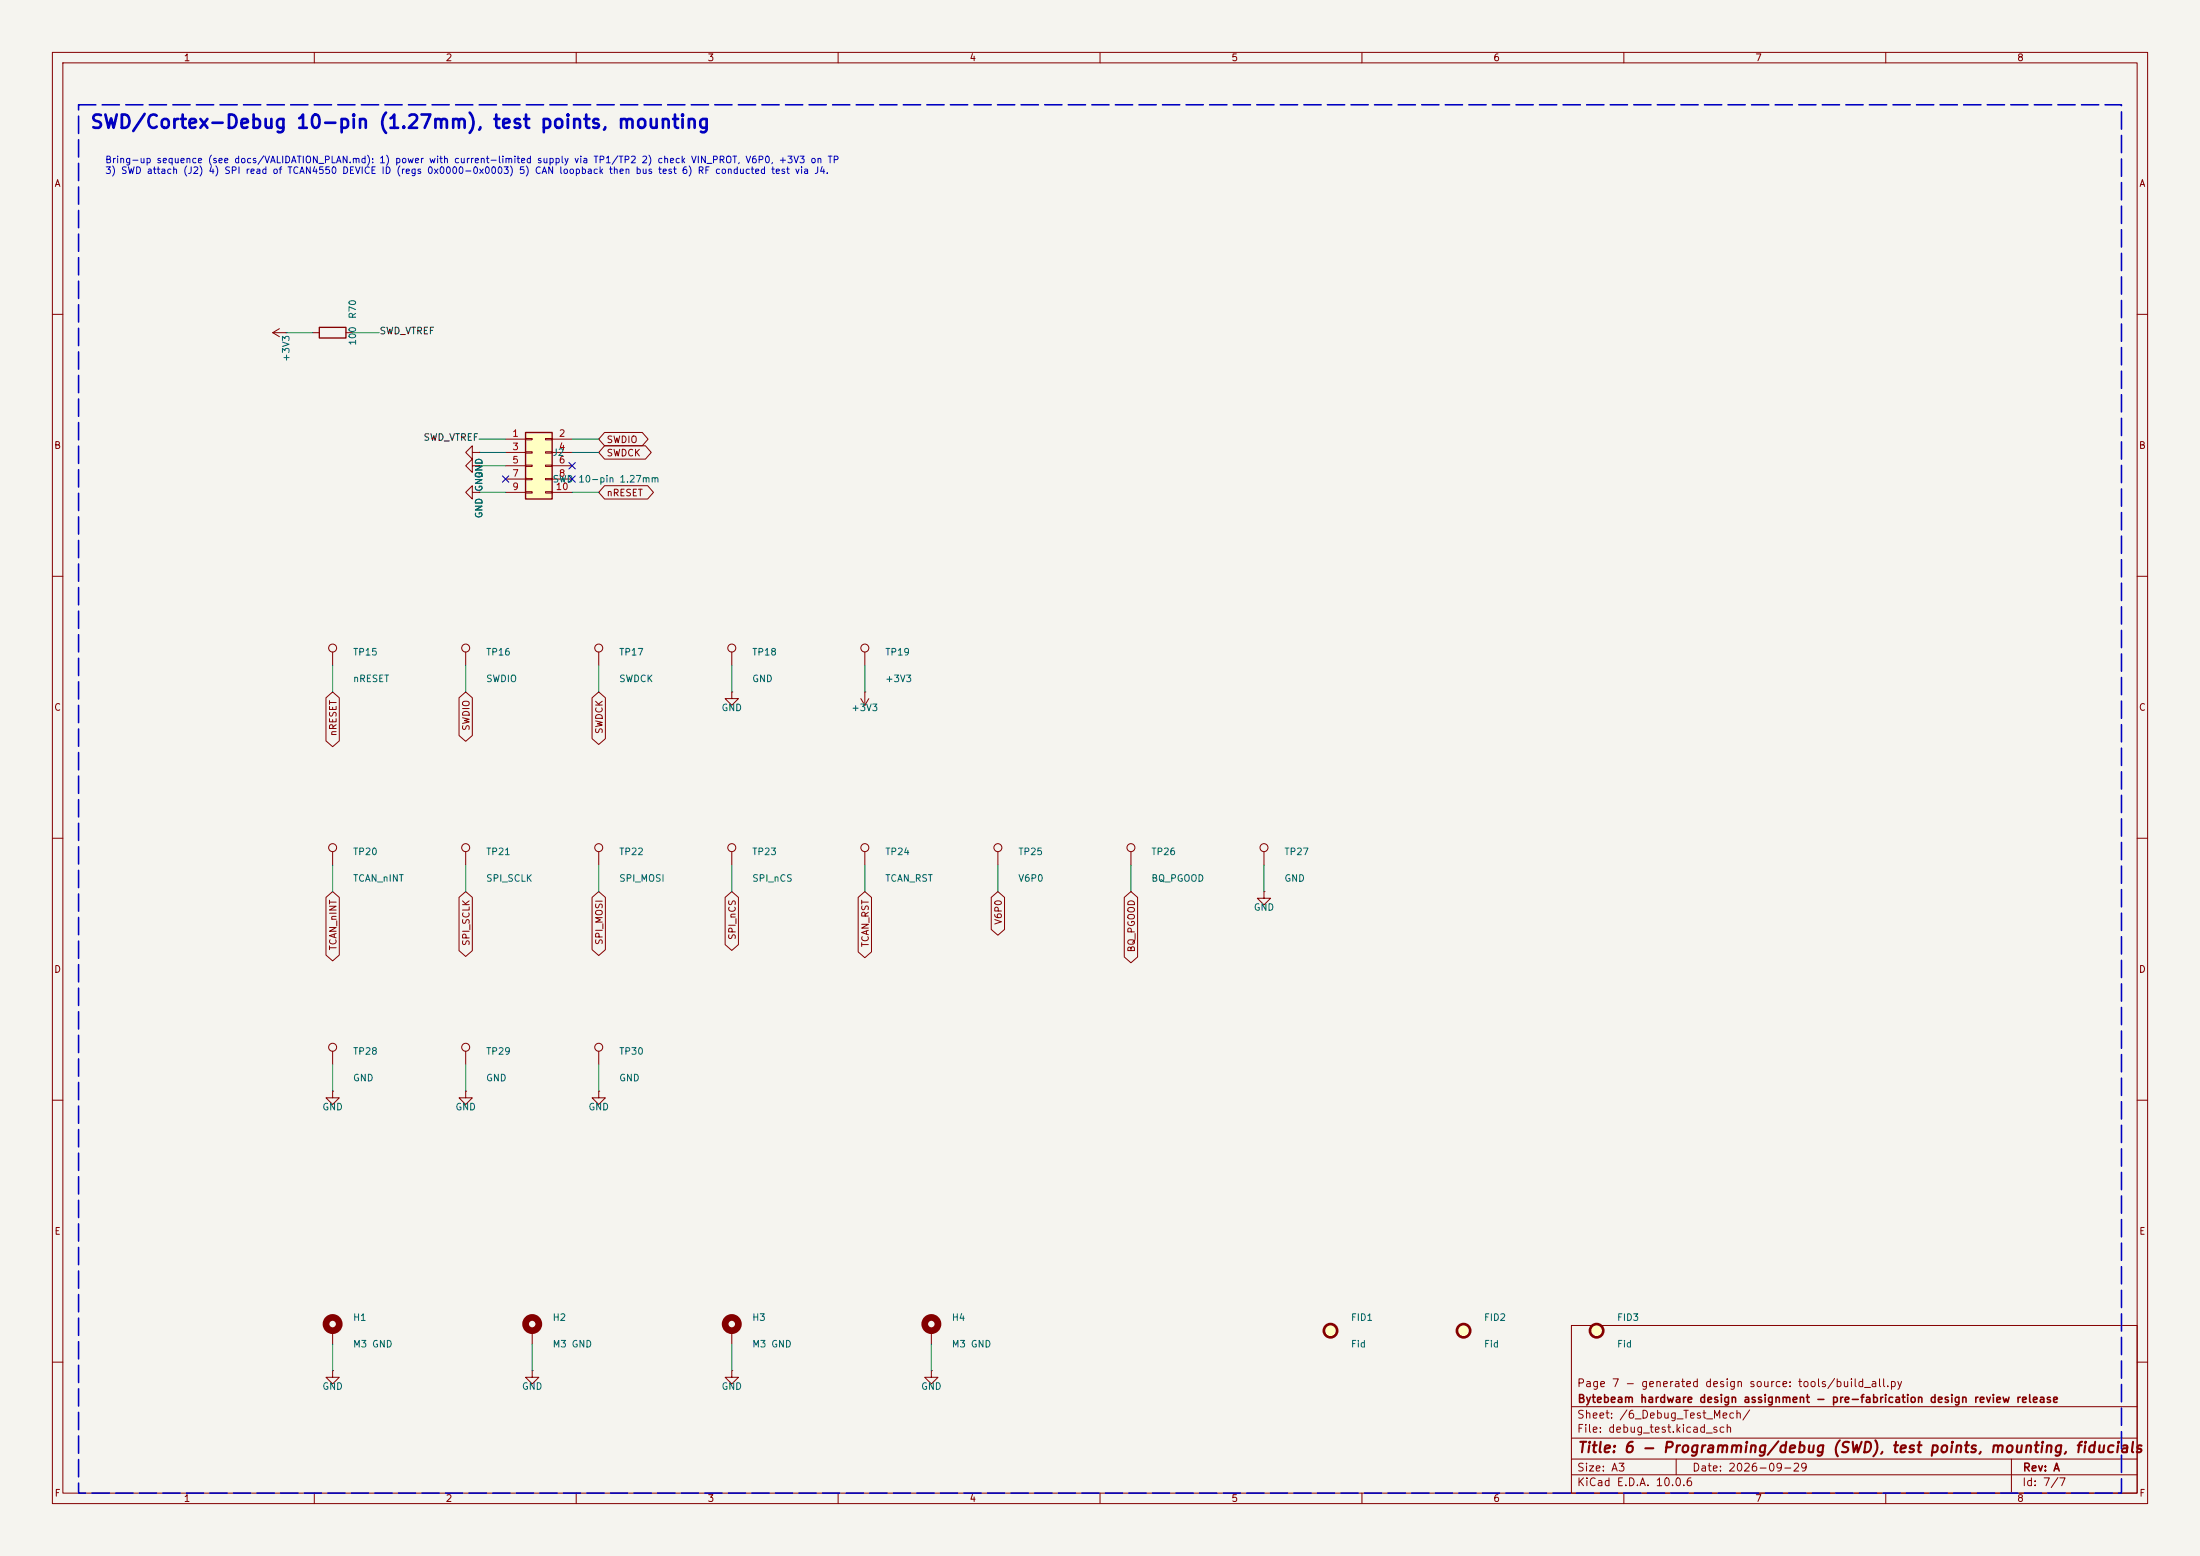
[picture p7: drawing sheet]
<svg xmlns="http://www.w3.org/2000/svg" width="420mm" height="297mm" viewBox="0 0 420 297" stroke-linecap="round" stroke-linejoin="round" font-family="sans-serif">
<path d="M0 0h420v297h-420z" fill="#f5f4ef" stroke="#f5f4ef" stroke-width=".19"/>
<g fill="none" stroke="#840000" stroke-width=".19">
<path d="M10 10h400v277h-400zM12 12h396v273h-396zM60 10v2M110 10v2M160 10v2M210 10v2M260 10v2M310 10v2M360 10v2M10 60h2M408 60h2M10 110h2"/>
<path d="M408 110h2M63.5 124.5v2.5M88.9 124.5v2.5M114.3 124.5v2.5M10 160h2M408 160h2M114.3 162.6v2.5M139.7 162.6v2.5M215.9 162.6v2.5M241.3 170.2v1.3h1.3l-1.3 1.2-1.3-1.2h1.3M241.3 170.2h.1M241.3 162.6v2.5"/>
<path d="M10 210h2M88.9 200.7v2.5M114.3 208.3v1.3h1.3l-1.3 1.2-1.3-1.2h1.3M114.3 208.3h.1M114.3 200.7v2.5M408 210h2M139.7 254v2.5M300 253h108v32h-108zM10 260h2M101.6 261.6v1.3h1.3l-1.3 1.3-1.3-1.3h1.3M101.6 261.6h.1M177.8 261.6v1.3h1.3l-1.3 1.3-1.3-1.3h1.3"/>
<path d="M177.8 261.6h.1M300 278.5h108M300 274.5h108M300 268.5h108M320 278.5v3M384 278.5v6.5M408 260h2M60 285v2M110 285v2M160 285v2M210 285v2M260 285v2"/>
<path d="M300 281.5h108M310 285v2M360 285v2"/>
<circle cx="63.5" cy="123.7" r=".76"/>
<circle cx="88.9" cy="123.7" r=".76"/>
<circle cx="114.3" cy="123.7" r=".76"/>
<circle cx="114.3" cy="161.8" r=".76"/>
<circle cx="139.7" cy="161.8" r=".76"/>
<circle cx="215.9" cy="161.8" r=".76"/>
<circle cx="241.3" cy="161.8" r=".76"/>
<circle cx="88.9" cy="199.9" r=".76"/>
<circle cx="114.3" cy="199.9" r=".76"/>
</g>
<circle cx="254" cy="254" r="1.27" fill="#ffffc2" stroke="#ffffc2" stroke-width=".19"/>
<circle cx="254" cy="254" r="1.27" fill="none" stroke="#840000" stroke-width=".51"/>
<circle cx="139.7" cy="252.7" r="1.27" fill="none" stroke="#840000" stroke-width="1.3"/>
<path d="M100.3 82.6h5.1v12.7h-5.1z" fill="#ffffc2"/>
<path d="M61 62.5h5v2h-5zM100.3 82.6h5.1v12.7h-5.1z" fill="none" stroke="#840000" stroke-width=".25"/>
<g fill="none" stroke="#840000" stroke-width=".19">
<path d="M52.1 63.5h2.5M52.1 63.5l1.2 .8M53.3 62.7l-1.2 .8M54.6 63.5h.1M59.7 63.5h1.3M66 63.5h1.3M90.2 86.4v-1.3l-1.3 1.3 1.3 1.2v-1.2h1.2M90.2 94v-1.3l-1.3 1.3 1.3 1.3v-1.3h1.2M90.2 88.9v-1.3l-1.3 1.3 1.3 1.3v-1.3h1.2M91.4 86.4h.1M91.4 94h.1M91.4 88.9h.1"/>
<path d="M96.5 83.8h3.8M96.5 86.4h3.8M96.5 88.9h3.8M96.5 91.4h3.8M96.5 94h3.8M100.3 83.7h1.3v.2h-1.3zM100.3 86.2h1.3v.3h-1.3zM100.3 88.8h1.3v.2h-1.3zM100.3 91.3h1.3v.3h-1.3zM100.3 93.9h1.3v.2h-1.3zM104.1 83.7h1.3v.2h-1.3zM104.1 86.2h1.3v.3h-1.3z"/>
<path d="M104.1 88.8h1.3v.2h-1.3zM104.1 91.3h1.3v.3h-1.3zM104.1 93.9h1.3v.2h-1.3zM105.4 83.8h3.8M105.4 86.4h3.8M105.4 88.9h3.8M105.4 91.4h3.8M105.4 94h3.8M115.4 82.5h7.2l1.1 1.3-1.1 1.3h-7.2l-1.1-1.3zM115.4 85.1h7.8l1.1 1.3-1.1 1.2h-7.8l-1.1-1.2zM115.4 92.7h8.2l1.2 1.3-1.2 1.3h-8.2l-1.1-1.3zM62.2 133.2l1.3-1.1 1.3 1.1v8.2l-1.3 1.1-1.3-1.1z"/>
<path d="M87.6 133.2l1.3-1.1 1.3 1.1v7.2l-1.3 1.1-1.3-1.1zM113 133.2l1.3-1.1 1.3 1.1v7.8l-1.3 1.1-1.3-1.1zM139.7 132.1v1.3h1.3l-1.3 1.2-1.3-1.2h1.3M139.7 132.1h.1M139.7 124.5v2.5M164.3 133.4l.8 1.2M165.1 132.1h.1M165.1 124.5v2.5M165.1 132.1v2.5M165.9 133.4l-.8 1.2M62.2 171.3l1.3-1.1 1.3 1.1v11l-1.3 1.1-1.3-1.1zM63.5 162.6v2.5"/>
<path d="M87.6 171.3l1.3-1.1 1.3 1.1v10.2l-1.3 1.1-1.3-1.1zM88.9 162.6v2.5M113 171.3l1.3-1.1 1.3 1.1v10l-1.3 1.1-1.3-1.1zM138.4 171.3l1.3-1.1 1.3 1.1v9l-1.3 1.1-1.3-1.1zM163.8 171.3l1.3-1.1 1.3 1.1v10.4l-1.3 1.1-1.3-1.1zM165.1 162.6v2.5M189.2 171.3l1.3-1.1 1.3 1.1v6.1l-1.3 1.1-1.3-1.1zM190.5 162.6v2.5M214.6 171.3l1.3-1.1 1.3 1.1v11.4l-1.3 1.1-1.3-1.1zM63.5 208.3v1.3h1.3l-1.3 1.2-1.3-1.2h1.3M63.5 208.3h.1M63.5 200.7v2.5"/>
<path d="M88.9 208.3v1.3h1.3l-1.3 1.2-1.3-1.2h1.3M88.9 208.3h.1M63.5 254v2.5M101.6 254v2.5M177.8 254v2.5M63.5 261.6v1.3h1.3l-1.3 1.3-1.3-1.3h1.3M63.5 261.6h.1M139.7 261.6v1.3h1.3l-1.3 1.3-1.3-1.3h1.3M139.7 261.6h.1"/>
<circle cx="139.7" cy="123.7" r=".76"/>
<circle cx="165.1" cy="123.7" r=".76"/>
<circle cx="63.5" cy="161.8" r=".76"/>
<circle cx="88.9" cy="161.8" r=".76"/>
<circle cx="165.1" cy="161.8" r=".76"/>
<circle cx="190.5" cy="161.8" r=".76"/>
<circle cx="63.5" cy="199.9" r=".76"/>
</g>
<g fill="none" stroke="#840000" stroke-width="1.3">
<circle cx="63.5" cy="252.7" r="1.27"/>
<circle cx="101.6" cy="252.7" r="1.27"/>
<circle cx="177.8" cy="252.7" r="1.27"/>
</g>
<g fill="#ffffc2" stroke="#ffffc2" stroke-width=".19">
<circle cx="304.8" cy="254" r="1.27"/>
<circle cx="279.4" cy="254" r="1.27"/>
</g>
<g fill="none" stroke="#840000" stroke-width=".51">
<circle cx="279.4" cy="254" r="1.27"/>
<circle cx="304.8" cy="254" r="1.27"/>
</g>
<g fill="none" stroke="#009600" stroke-width=".19">
<path d="M54.6 63.5h5.1M67.3 63.5h5.1M91.4 94h5.1M91.4 88.9h5.1M91.4 86.4h5.1M91.4 83.8h5.1M109.2 94h5.1M109.2 86.4h5.1M109.2 83.8h5.1M63.5 127v5.1M88.9 127v5.1M114.3 127v5.1"/>
<path d="M139.7 127v5.1M165.1 127v5.1M63.5 165.1v5.1M88.9 165.1v5.1M114.3 165.1v5.1M139.7 165.1v5.1M165.1 165.1v5.1M190.5 165.1v5.1M215.9 165.1v5.1M241.3 165.1v5.1M63.5 203.2v5.1M88.9 203.2v5.1"/>
<path d="M114.3 203.2v5.1M63.5 256.5v5.1M101.6 256.5v5.1M139.7 256.5v5.1M177.8 256.5v5.1"/>
</g>
<path d="M95.9 90.8l1.2 1.2M97.1 90.8l-1.2 1.2M108.6 90.8l1.2 1.2M108.6 88.3l1.2 1.2M109.8 90.8l-1.2 1.2M109.8 88.3l-1.2 1.2" fill="none" stroke="#000084" stroke-width=".19"/>
<path d="M15 20h390v265h-390z" fill="none" stroke="#0000c2" stroke-width=".3" stroke-dasharray="3.3 1.2"/>
<text font-size="2.5" fill="#0000c2" x="17.1" y="25.2">SWD/Cortex-Debug 10-pin (1.27mm), test points, mounting</text>
<text font-size="2" fill="#840000" x="301" y="277.8">Title: 6 - Programming/debug (SWD), test points, mounting, fiducials</text>
<g font-size="1.5" fill="#840000">
<text x="300.9" y="265.1">Page 7 - generated design source: tools/build_all.py</text>
<text x="301" y="268.1">Bytebeam hardware design assignment - pre-fabrication design review release</text>
<text x="300.9" y="273.8">File: debug_test.kicad_sch</text>
<text x="300.9" y="271.1">Sheet: /6_Debug_Test_Mech/</text>
<text x="300.9" y="281.2">Size: A3</text>
<text x="322.9" y="281.2">Date: 2026-09-29</text>
<text x="386" y="281.2">Rev: A</text>
<text x="300.9" y="284">KiCad E.D.A. 10.0.6</text>
<text x="385.9" y="284">Id: 7/7</text>
</g>
<g font-size="1.3" fill="#840000">
<text x="35" y="12">1</text>
<text x="85" y="12">2</text>
<text x="135" y="12">3</text>
<text x="185" y="12">4</text>
<text x="235" y="12">5</text>
<text x="285" y="12">6</text>
<text x="335" y="12">7</text>
<text x="385" y="12">8</text>
<text x="10.3" y="36">A</text>
<text x="408.3" y="36">A</text>
<text x="10.2" y="86">B</text>
<text x="115.7" y="84.9">SWDIO</text>
<text x="115.7" y="87.4">SWDCK</text>
<text x="408.2" y="86">B</text>
<text x="115.7" y="95">nRESET</text>
<text x="10.2" y="136">C</text>
<text x="408.2" y="136">C</text>
<text x="64.6" y="140.6" transform="rotate(-90 64.6 140.6)">nRESET</text>
<text x="90" y="139.6" transform="rotate(-90 90 139.6)">SWDIO</text>
<text x="115.4" y="140.2" transform="rotate(-90 115.4 140.2)">SWDCK</text>
<text x="140.8" y="179.5" transform="rotate(-90 140.8 179.5)">SPI_nCS</text>
<text x="191.6" y="176.6" transform="rotate(-90 191.6 176.6)">V6P0</text>
<text x="10.2" y="186">D</text>
<text x="64.6" y="181.5" transform="rotate(-90 64.6 181.5)">TCAN_nINT</text>
<text x="90" y="180.7" transform="rotate(-90 90 180.7)">SPI_SCLK</text>
<text x="115.4" y="180.5" transform="rotate(-90 115.4 180.5)">SPI_MOSI</text>
<text x="166.2" y="180.9" transform="rotate(-90 166.2 180.9)">TCAN_RST</text>
<text x="217" y="181.9" transform="rotate(-90 217 181.9)">BQ_PGOOD</text>
<text x="408.2" y="186">D</text>
<text x="10.3" y="236">E</text>
<text x="408.3" y="236">E</text>
<text x="10.3" y="286">F</text>
<text x="35" y="287">1</text>
<text x="85" y="287">2</text>
<text x="135" y="287">3</text>
<text x="185" y="287">4</text>
<text x="235" y="287">5</text>
<text x="285" y="287">6</text>
<text x="335" y="287">7</text>
<text x="385" y="287">8</text>
<text x="408.3" y="286">F</text>
</g>
<g font-size="1.3" fill="#0000c2">
<text x="20" y="31.5">Bring-up sequence (see docs/VALIDATION_PLAN.md): 1) power with current-limited supply via TP1/TP2 2) check VIN_PROT, V6P0, +3V3 on TP</text>
<text x="20" y="33.5">3) SWD attach (J2) 4) SPI read of TCAN4550 DEVICE ID (regs 0x0000-0x0003) 5) CAN loopback then bus test 6) RF conducted test via J4.</text>
</g>
<g font-size="1.3" fill="#006464">
<text x="68.3" y="61" transform="rotate(-90 68.3 61)">R70</text>
<text x="55.6" y="69.2" transform="rotate(-90 55.6 69.2)">+3V3</text>
<text x="68.3" y="66.1" transform="rotate(-90 68.3 66.1)">100</text>
<text x="105.4" y="87.3">J2</text>
<text x="92.4" y="94" transform="rotate(-90 92.4 94)">GND</text>
<text x="92.4" y="91.4" transform="rotate(-90 92.4 91.4)">GND</text>
<text x="105.4" y="92.4">SWD 10-pin 1.27mm</text>
<text x="92.4" y="99" transform="rotate(-90 92.4 99)">GND</text>
<text x="67.3" y="125.4">TP15</text>
<text x="92.7" y="125.4">TP16</text>
<text x="118.1" y="125.4">TP17</text>
<text x="143.5" y="125.4">TP18</text>
<text x="168.9" y="125.4">TP19</text>
<text x="67.3" y="130.5">nRESET</text>
<text x="92.7" y="130.5">SWDIO</text>
<text x="118.1" y="130.5">SWDCK</text>
<text x="143.5" y="130.5">GND</text>
<text x="168.9" y="130.5">+3V3</text>
<text x="137.6" y="136">GND</text>
<text x="162.4" y="136">+3V3</text>
<text x="67.3" y="163.5">TP20</text>
<text x="92.7" y="163.5">TP21</text>
<text x="118.1" y="163.5">TP22</text>
<text x="143.5" y="163.5">TP23</text>
<text x="168.9" y="163.5">TP24</text>
<text x="194.3" y="163.5">TP25</text>
<text x="219.7" y="163.5">TP26</text>
<text x="245.1" y="163.5">TP27</text>
<text x="67.3" y="168.6">TCAN_nINT</text>
<text x="92.7" y="168.6">SPI_SCLK</text>
<text x="118.1" y="168.6">SPI_MOSI</text>
<text x="143.5" y="168.6">SPI_nCS</text>
<text x="168.9" y="168.6">TCAN_RST</text>
<text x="194.3" y="168.6">V6P0</text>
<text x="219.7" y="168.6">BQ_PGOOD</text>
<text x="245.1" y="168.6">GND</text>
<text x="239.2" y="174.1">GND</text>
<text x="67.3" y="201.6">TP28</text>
<text x="92.7" y="201.6">TP29</text>
<text x="118.1" y="201.6">TP30</text>
<text x="67.3" y="206.7">GND</text>
<text x="92.7" y="206.7">GND</text>
<text x="118.1" y="206.7">GND</text>
<text x="61.4" y="212.2">GND</text>
<text x="86.8" y="212.2">GND</text>
<text x="112.2" y="212.2">GND</text>
<text x="67.3" y="252.4">H1</text>
<text x="67.3" y="257.5">M3 GND</text>
<text x="105.4" y="252.4">H2</text>
<text x="105.4" y="257.5">M3 GND</text>
<text x="143.5" y="252.4">H3</text>
<text x="143.5" y="257.5">M3 GND</text>
<text x="181.6" y="252.4">H4</text>
<text x="181.6" y="257.5">M3 GND</text>
<text x="257.8" y="252.4">FID1</text>
<text x="257.8" y="257.5">Fid</text>
<text x="283.2" y="252.4">FID2</text>
<text x="283.2" y="257.5">Fid</text>
<text x="308.6" y="252.4">FID3</text>
<text x="308.6" y="257.5">Fid</text>
<text x="61.4" y="265.6">GND</text>
<text x="99.5" y="265.6">GND</text>
<text x="137.6" y="265.6">GND</text>
<text x="175.7" y="265.6">GND</text>
</g>
<g font-size="1.3" fill="#0f0f0f">
<text x="72.4" y="64.1">SWD_VTREF</text>
<text x="80.8" y="84.4">SWD_VTREF</text>
</g>
<g font-size="1.3" fill="#a90000">
<text x="97.7" y="83.7">1</text>
<text x="106.6" y="83.7">2</text>
<text x="97.7" y="86.2">3</text>
<text x="97.7" y="88.8">5</text>
<text x="106.6" y="86.2">4</text>
<text x="106.6" y="88.8">6</text>
<text x="97.7" y="91.3">7</text>
<text x="97.7" y="93.8">9</text>
<text x="106" y="93.8">10</text>
<text x="106.6" y="91.3">8</text>
</g>
</svg>
